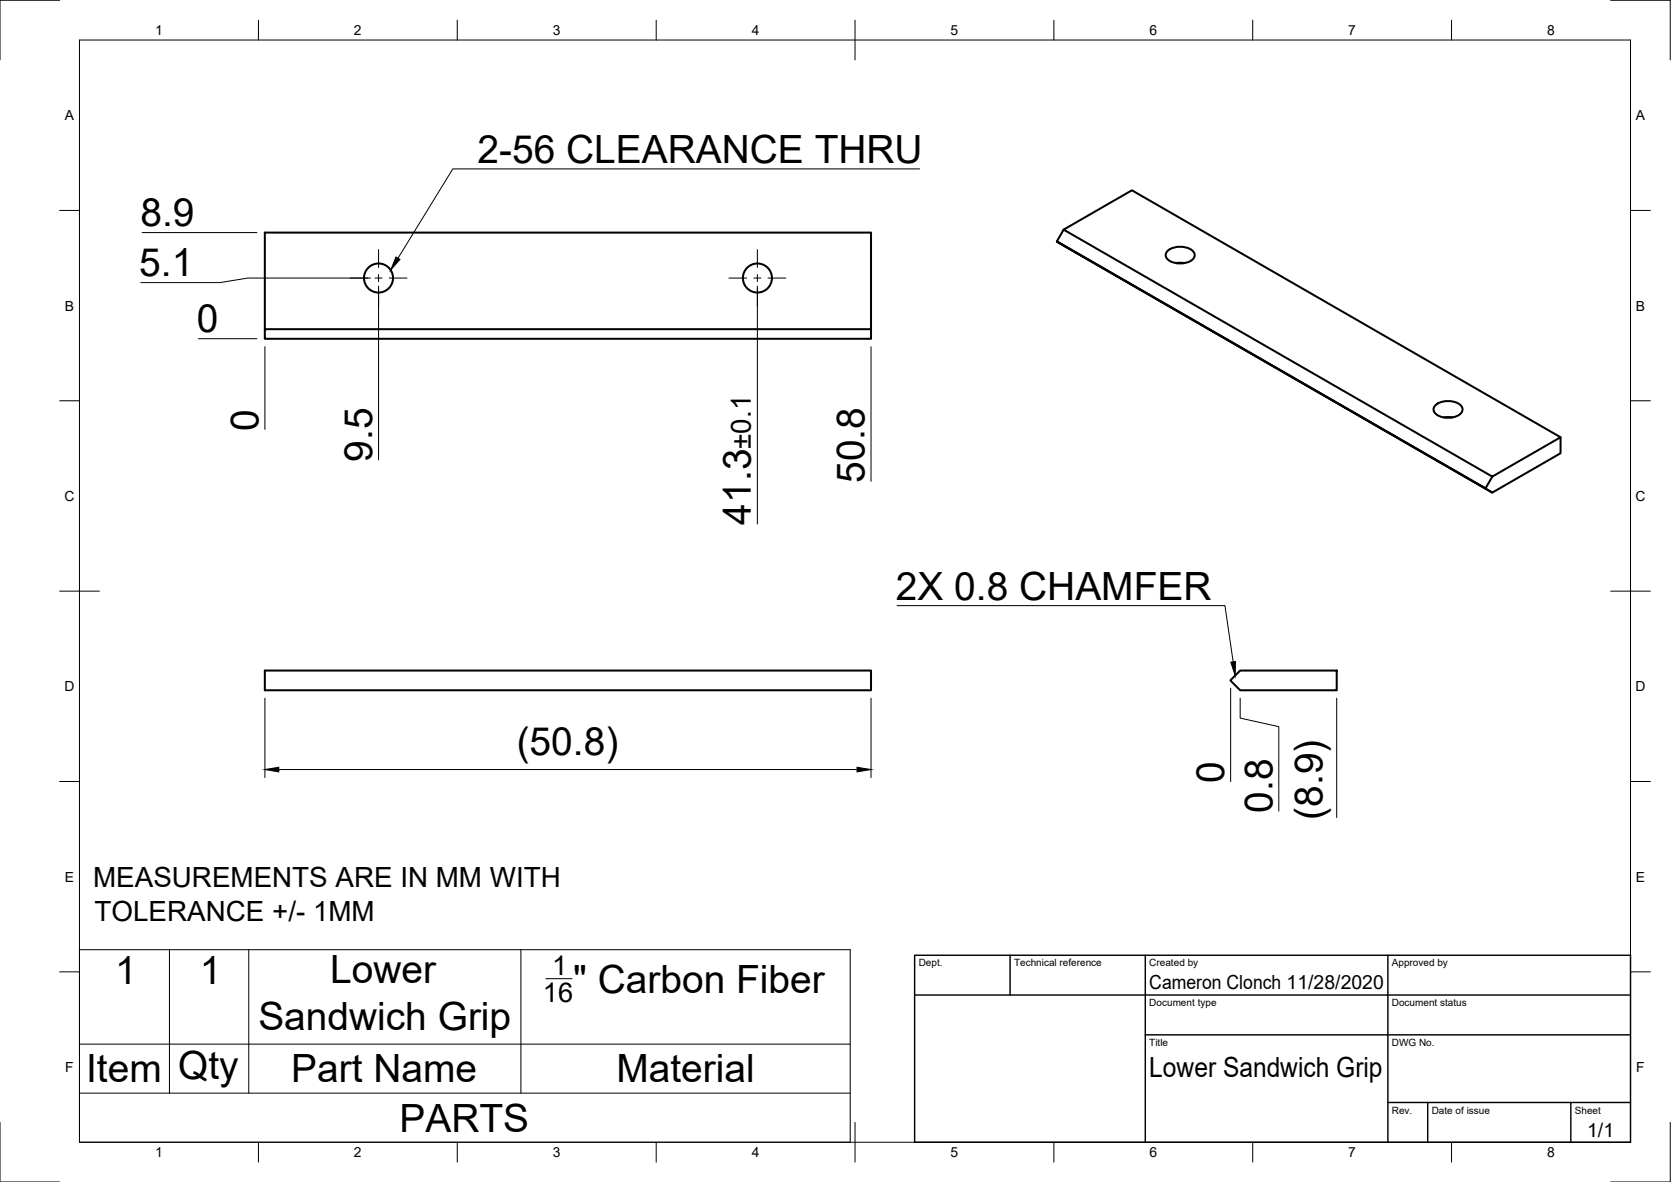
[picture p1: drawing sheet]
<svg xmlns="http://www.w3.org/2000/svg" width="420mm" height="297mm" viewBox="0 0 420 297" stroke-linecap="round" stroke-linejoin="round" font-family="sans-serif">
<!-- layer: Visible -->
<g fill="none" stroke="#000" stroke-width=".51">
<path d="M267.4 57.7l17.2-9.9 107.8 62.1M265.7 60.6l107.8 62.2M265.7 60.7l109.5 63.1M293.6 63a5.1 5.1 0 0 1 6.6 .4 1.77 1.77 0 0 1-1.4 2.5 5.1 5.1 0 0 1-5.5-1.1 1.37 1.37 0 0 1 .3-1.8zM295.7 66.1h2.1M66.6 82.7h152.4v2.4h-152.4v-26.7h152.4v24.3M361 101.8a5.1 5.1 0 0 1 6.6 .4 1.77 1.77 0 0 1-1.5 2.4 5.1 5.1 0 0 1-5.5-1 1.37 1.37 0 0 1 .4-1.8zM363 104.9h2.2M375.2 119.8l17.2-9.9v4l-17.2 9.9-109.5-63.2 1.7-2.9 107.8 62.1-1.7 2.9M66.6 168.5h152.4v5h-152.4zM309.4 170.9l2.4-2.4h24.3v5h-24.3z"/>
<circle cx="95.2" cy="69.9" r="3.7"/>
<circle cx="190.4" cy="69.9" r="3.7"/>
</g>
<!-- layer: Border -->
<g fill="none" stroke="#000" stroke-width=".25">
<path d="M15 .1h-15v15M20 10.1h390v276.9h-390zM65 5.1v5M115 5.1v5M165 5.1v5M215 5.1v10M265 5.1v5M315 5.1v5M365 5.1v5M405 .1h15v15M15 52.9h5M410 52.9h5"/>
<path d="M15 100.7h5M410 100.7h5M15 148.6h10M405 148.6h10M15 196.4h5M410 196.4h5M15 244.2h5M410 244.2h5M0 282.1v14.9h15M65 287v5M115 287v5M165 287v5"/>
<path d="M215 282.1v9.9M265 287v5M315 287v5M365 287v5M420 282.1v14.9h-15"/>
</g>
<!-- layer: TitleBlock -->
<path d="M230 240.1h180v46.9h-180zM230 250h180M254 240.1v9.9M288 240.1v46.9M349 240.1v46.9M288 260.1h122M349 277.1h61M359 277.1v9.9M395 277.1v9.9" fill="none" stroke="#000" stroke-width=".36"/>
<!-- layer: BOM -->
<path d="M20 238.7h193.8v48.3h-193.8zM42.6 238.7v36M62.5 238.7v36M131 238.7v36M137.2 245.9h6.6M20 274.7h193.8M20 262.4h193.8" fill="none" stroke="#000" stroke-width=".25"/>
<!-- layer: Dimensions -->
<g fill="none" stroke="#000" stroke-width=".25">
<path d="M35.7 58.4h28.9M93.2 69.9h-30.9l-7 1.1h-19.9M95.2 71.9v43.7M190.4 71.9v59.8M49.9 85.1h14.7M66.6 87.1v20.8M219 87.1v33.9M66.6 175.5v19.9M219 175.5v19.9M309.4 172.9v23.5M311.8 175.5v5l9.7 2.1v21.3M336.1 175.5v30"/>
<path d="M70.1 193.4h145.4"/>
</g>
<path d="M66.6 193.4l3.5-.6v1.2zM215.5 192.8l3.5 .6-3.5 .6z" fill="#000" stroke="#000" stroke-width=".25"/>
<!-- layer: Center Lines -->
<path d="M88 69.9h4.5M94.3 69.9h1.8M95.2 62.7v4.5M95.2 69v1.8M95.2 72.6v4.4M97.9 69.9h4.4M183.3 69.9h4.4M189.5 69.9h1.8M190.4 62.7v4.5M190.4 69v1.8M190.4 72.6v4.4M193.1 69.9h4.5" fill="none" stroke="#000" stroke-width=".25"/>
<!-- layer: Annotations -->
<path d="M99.6 64.6l1 .6-2.4 2.7zM309.5 166.4l1.1-.1v3.5z" fill="#000" stroke="#000" stroke-width=".25"/>
<path d="M231.2 42.4h-117.3l-13.8 22.5M225.6 152.2h82.4l2.1 14.1" fill="none" stroke="#000" stroke-width=".25"/>
<g font-size="9.8">
<text x="120.1" y="41">2-56 CLEARANCE THRU</text>
<text x="35.3" y="56.8">8.9</text>
<text x="35" y="69.4">5.1</text>
<text x="49.5" y="83.5">0</text>
<text x="65" y="108.3" transform="rotate(-90 65 108.3)">0</text>
<text x="93.6" y="116" transform="rotate(-90 93.6 116)">9.5</text>
<text x="217.4" y="121.4" transform="rotate(-90 217.4 121.4)">50.8</text>
<text x="188.8" y="131.8" transform="rotate(-90 188.8 131.8)">41.3</text>
<text x="225.3" y="150.8">2X 0.8 CHAMFER</text>
<text x="129.9" y="189.8">(50.8)</text>
<text x="307.8" y="196.8" transform="rotate(-90 307.8 196.8)">0</text>
<text x="319.9" y="204.3" transform="rotate(-90 319.9 204.3)">0.8</text>
<text x="332.5" y="206" transform="rotate(-90 332.5 206)">(8.9)</text>
<text x="28.9" y="247.2">1</text>
<text x="50.2" y="247.2">1</text>
<text x="83" y="247.1">Lower</text>
<text x="144.1" y="249.4">&quot; Carbon Fiber</text>
<text x="65" y="258.9">Sandwich Grip</text>
<text x="21.7" y="272">Item</text>
<text x="44.8" y="271.1">Qty</text>
<text x="73.2" y="272">Part Name</text>
<text x="155" y="272">Material</text>
<text x="100.5" y="284.4">PARTS</text>
</g>
<g font-size="7">
<text x="188.8" y="112.8" transform="rotate(-90 188.8 112.8)">±0.1</text>
<text x="23.4" y="223">MEASUREMENTS ARE IN MM WITH</text>
<text x="23.8" y="231.4">TOLERANCE +/- 1MM</text>
<text x="289" y="270.6">Lower Sandwich Grip</text>
</g>
<g font-size="6.8">
<text x="138.9" y="245.1">1</text>
<text x="136.5" y="251.8">16</text>
</g>
<g font-size="4.9">
<text x="289" y="248.5">Cameron Clonch 11/28/2020</text>
<text x="399.1" y="285.7">1/1</text>
</g>
<g font-size="3.5">
<text x="39" y="8.8">1</text>
<text x="89" y="8.8">2</text>
<text x="139" y="8.8">3</text>
<text x="189" y="8.8">4</text>
<text x="239" y="8.8">5</text>
<text x="289" y="8.8">6</text>
<text x="339" y="8.8">7</text>
<text x="389" y="8.8">8</text>
<text x="16.3" y="30.2">A</text>
<text x="411.3" y="30.2">A</text>
<text x="16.3" y="78">B</text>
<text x="411.3" y="78">B</text>
<text x="16.2" y="125.9">C</text>
<text x="411.2" y="125.9">C</text>
<text x="16.2" y="173.7">D</text>
<text x="411.2" y="173.7">D</text>
<text x="16.3" y="221.6">E</text>
<text x="411.3" y="221.6">E</text>
<text x="16.4" y="269.4">F</text>
<text x="411.4" y="269.4">F</text>
<text x="39" y="290.8">1</text>
<text x="89" y="290.8">2</text>
<text x="139" y="290.8">3</text>
<text x="189" y="290.8">4</text>
<text x="239" y="290.8">5</text>
<text x="289" y="290.8">6</text>
<text x="339" y="290.8">7</text>
<text x="389" y="290.8">8</text>
</g>
<g font-size="2.5">
<text x="231" y="242.9">Dept.</text>
<text x="255" y="242.9">Technical reference</text>
<text x="289" y="242.9">Created by</text>
<text x="350" y="242.9">Approved by</text>
<text x="289" y="252.8">Document type</text>
<text x="350" y="252.8">Document status</text>
<text x="289" y="262.9">Title</text>
<text x="350" y="262.9">DWG No.</text>
<text x="350" y="279.9">Rev.</text>
<text x="360" y="279.9">Date of issue</text>
<text x="396" y="279.9">Sheet</text>
</g>
</svg>
